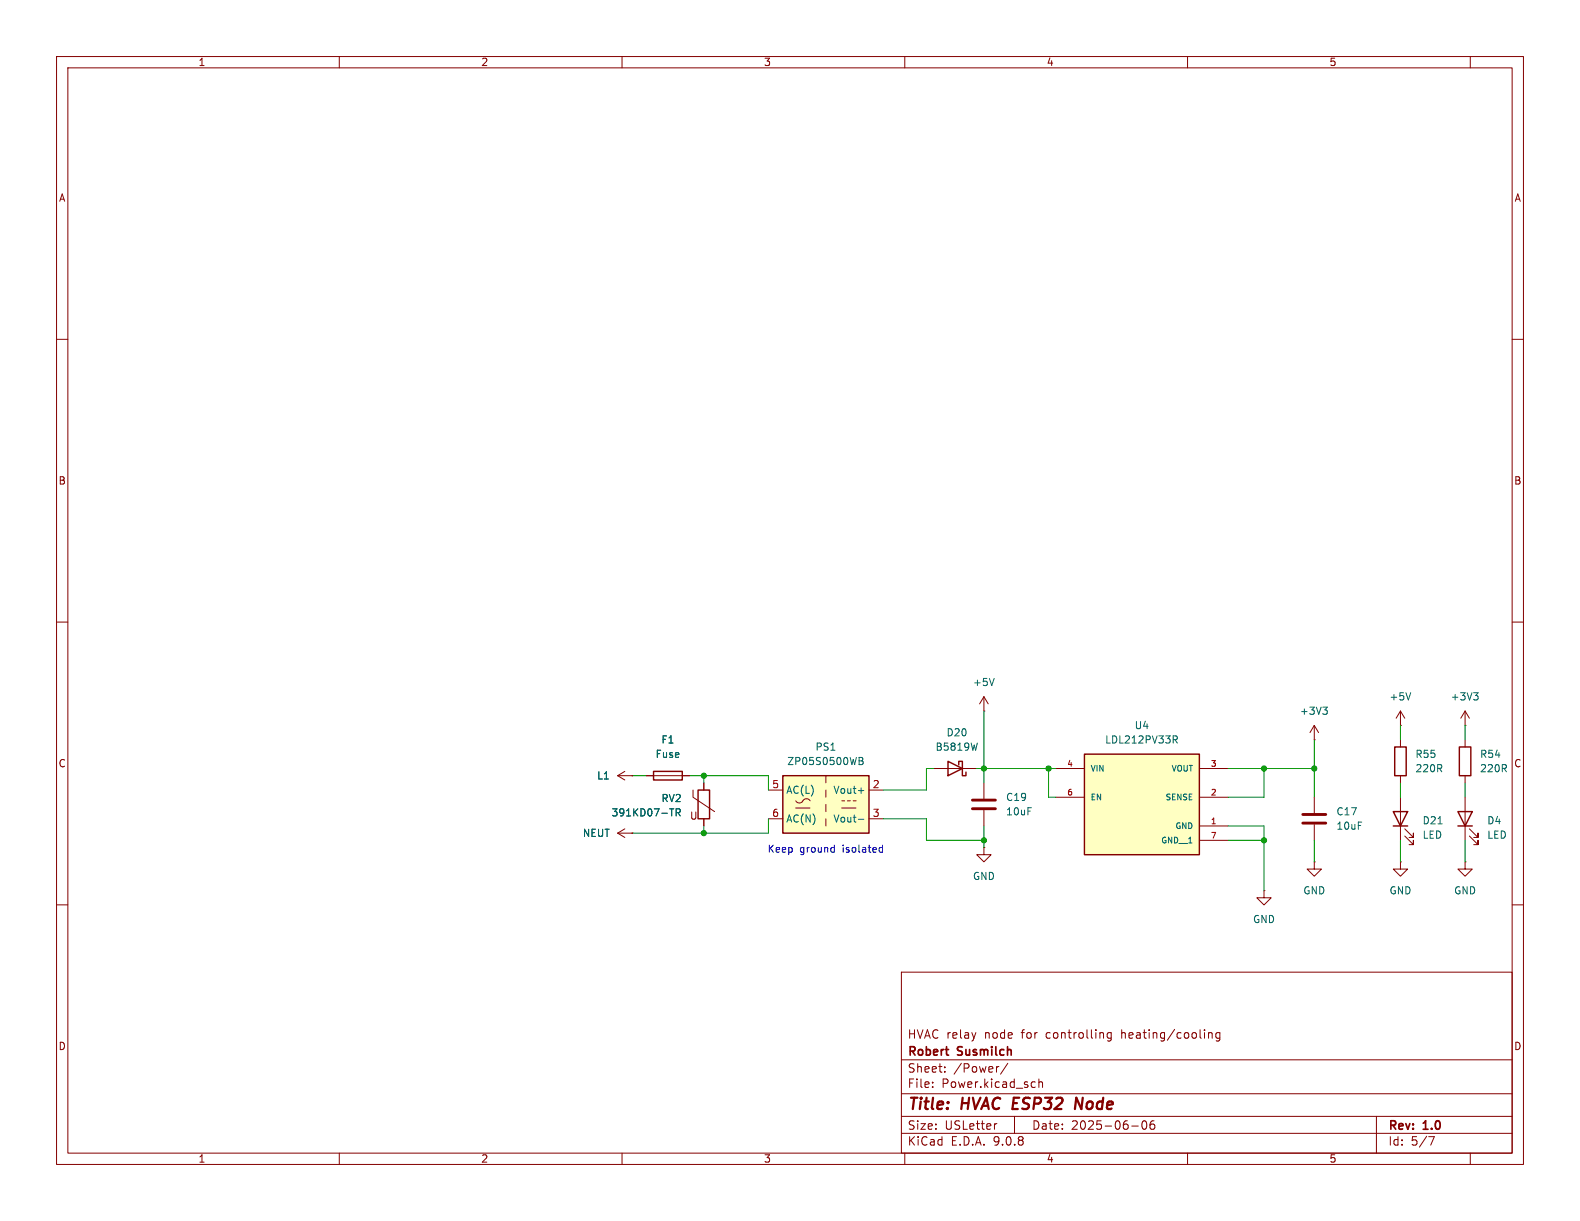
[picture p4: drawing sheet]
(kicad_sch
 (version 20250114)
 (generator "eeschema")
 (generator_version "9.0")
 (paper "USLetter")
 (title_block
  (title "HVAC ESP32 Node")
  (date "2025-06-06")
  (rev "1.0")
  (company "Robert Susmilch")
  (comment 1 "HVAC relay node for controlling heating/cooling"))
 (lib_symbols
  (symbol "Converter_ACDC:TMLM04103" (exclude_from_sim no) (in_bom yes) (on_board yes)
   (property "Reference" "PS" (at 0 6.35 0) (effects (font (size 1.27 1.27))))
   (property "Value" "TMLM04103" (at 0 -6.35 0) (effects (font (size 1.27 1.27))))
   (property "Footprint" "Converter_ACDC:Converter_ACDC_TRACO_TMLM-04_THT" (at 0 -8.89 0) (effects (font (size 1.27 1.27)) (hide yes)))
   (property "Datasheet" "https://www.tracopower.com/products/tmlm.pdf" (at 0 0 0) (effects (font (size 1.27 1.27)) (hide yes)))
   (property "Description" "3.3V 1200mA AC/DC low noise power module" (at 0 0 0) (effects (font (size 1.27 1.27)) (hide yes)))
   (symbol "TMLM04103_0_1"
    (rectangle (start -7.62 5.08) (end 7.62 -5.08) (stroke (width 0.254) (type default)) (fill (type background)))
    (polyline (pts (xy -5.334 -0.635) (xy -2.794 -0.635)) (stroke (width 0) (type default)) (fill (type none)))
    (arc (start -4.064 0.635) (mid -4.699 0.2495) (end -5.334 0.635) (stroke (width 0) (type default)) (fill (type none)))
    (arc (start -4.064 0.635) (mid -3.429 1.0072) (end -2.794 0.635) (stroke (width 0) (type default)) (fill (type none)))
    (polyline (pts (xy 0 5.08) (xy 0 3.81)) (stroke (width 0) (type default)) (fill (type none)))
    (polyline (pts (xy 0 2.54) (xy 0 1.27)) (stroke (width 0) (type default)) (fill (type none)))
    (polyline (pts (xy 0 0) (xy 0 -1.27)) (stroke (width 0) (type default)) (fill (type none)))
    (polyline (pts (xy 0 -2.54) (xy 0 -3.81)) (stroke (width 0) (type default)) (fill (type none)))
    (polyline (pts (xy 2.794 0.635) (xy 3.302 0.635)) (stroke (width 0) (type default)) (fill (type none)))
    (polyline (pts (xy 2.794 -0.635) (xy 5.334 -0.635)) (stroke (width 0) (type default)) (fill (type none)))
    (polyline (pts (xy 3.81 0.635) (xy 4.318 0.635)) (stroke (width 0) (type default)) (fill (type none)))
    (polyline (pts (xy 4.826 0.635) (xy 5.334 0.635)) (stroke (width 0) (type default)) (fill (type none))))
   (symbol "TMLM04103_1_1"
    (pin power_in line (at -10.16 2.54 0) (length 2.54) (name "AC(L)" (effects (font (size 1.27 1.27)))) (number "5" (effects (font (size 1.27 1.27)))))
    (pin power_in line (at -10.16 -2.54 0) (length 2.54) (name "AC(N)" (effects (font (size 1.27 1.27)))) (number "6" (effects (font (size 1.27 1.27)))))
    (pin power_out line (at 10.16 2.54 180) (length 2.54) (name "Vout+" (effects (font (size 1.27 1.27)))) (number "2" (effects (font (size 1.27 1.27)))))
    (pin power_out line (at 10.16 -2.54 180) (length 2.54) (name "Vout-" (effects (font (size 1.27 1.27)))) (number "3" (effects (font (size 1.27 1.27))))))
   (embedded_fonts no))
  (symbol "Device:C"
   (pin_numbers (hide yes))
   (pin_names
    (offset 0.254)) (exclude_from_sim no) (in_bom yes) (on_board yes)
   (property "Reference" "C" (at 0.635 2.54 0) (effects (font (size 1.27 1.27)) (justify left)))
   (property "Value" "C" (at 0.635 -2.54 0) (effects (font (size 1.27 1.27)) (justify left)))
   (property "Footprint" "" (at 0.9652 -3.81 0) (effects (font (size 1.27 1.27)) (hide yes)))
   (property "Datasheet" "~" (at 0 0 0) (effects (font (size 1.27 1.27)) (hide yes)))
   (property "Description" "Unpolarized capacitor" (at 0 0 0) (effects (font (size 1.27 1.27)) (hide yes)))
   (symbol "C_0_1"
    (polyline (pts (xy -2.032 0.762) (xy 2.032 0.762)) (stroke (width 0.508) (type default)) (fill (type none)))
    (polyline (pts (xy -2.032 -0.762) (xy 2.032 -0.762)) (stroke (width 0.508) (type default)) (fill (type none))))
   (symbol "C_1_1"
    (pin passive line (at 0 3.81 270) (length 2.794) (name "~" (effects (font (size 1.27 1.27)))) (number "1" (effects (font (size 1.27 1.27)))))
    (pin passive line (at 0 -3.81 90) (length 2.794) (name "~" (effects (font (size 1.27 1.27)))) (number "2" (effects (font (size 1.27 1.27))))))
   (embedded_fonts no))
  (symbol "Device:D_Schottky"
   (pin_numbers (hide yes))
   (pin_names
    (offset 1.016) (hide yes)) (exclude_from_sim no) (in_bom yes) (on_board yes)
   (property "Reference" "D" (at 0 2.54 0) (effects (font (size 1.27 1.27))))
   (property "Value" "D_Schottky" (at 0 -2.54 0) (effects (font (size 1.27 1.27))))
   (property "Footprint" "" (at 0 0 0) (effects (font (size 1.27 1.27)) (hide yes)))
   (property "Datasheet" "~" (at 0 0 0) (effects (font (size 1.27 1.27)) (hide yes)))
   (property "Description" "Schottky diode" (at 0 0 0) (effects (font (size 1.27 1.27)) (hide yes)))
   (symbol "D_Schottky_0_1"
    (polyline (pts (xy -1.905 0.635) (xy -1.905 1.27) (xy -1.27 1.27) (xy -1.27 -1.27) (xy -0.635 -1.27) (xy -0.635 -0.635)) (stroke (width 0.254) (type default)) (fill (type none)))
    (polyline (pts (xy 1.27 1.27) (xy 1.27 -1.27) (xy -1.27 0) (xy 1.27 1.27)) (stroke (width 0.254) (type default)) (fill (type none)))
    (polyline (pts (xy 1.27 0) (xy -1.27 0)) (stroke (width 0) (type default)) (fill (type none))))
   (symbol "D_Schottky_1_1"
    (pin passive line (at -3.81 0 0) (length 2.54) (name "K" (effects (font (size 1.27 1.27)))) (number "1" (effects (font (size 1.27 1.27)))))
    (pin passive line (at 3.81 0 180) (length 2.54) (name "A" (effects (font (size 1.27 1.27)))) (number "2" (effects (font (size 1.27 1.27))))))
   (embedded_fonts no))
  (symbol "Device:Fuse"
   (pin_numbers (hide yes))
   (pin_names
    (offset 0)) (exclude_from_sim no) (in_bom yes) (on_board yes)
   (property "Reference" "F" (at 2.032 0 90) (effects (font (size 1.27 1.27))))
   (property "Value" "Fuse" (at -1.905 0 90) (effects (font (size 1.27 1.27))))
   (property "Footprint" "" (at -1.778 0 90) (effects (font (size 1.27 1.27)) (hide yes)))
   (property "Datasheet" "~" (at 0 0 0) (effects (font (size 1.27 1.27)) (hide yes)))
   (property "Description" "Fuse" (at 0 0 0) (effects (font (size 1.27 1.27)) (hide yes)))
   (symbol "Fuse_0_1"
    (rectangle (start -0.762 -2.54) (end 0.762 2.54) (stroke (width 0.254) (type default)) (fill (type none)))
    (polyline (pts (xy 0 2.54) (xy 0 -2.54)) (stroke (width 0) (type default)) (fill (type none))))
   (symbol "Fuse_1_1"
    (pin passive line (at 0 3.81 270) (length 1.27) (name "~" (effects (font (size 1.27 1.27)))) (number "1" (effects (font (size 1.27 1.27)))))
    (pin passive line (at 0 -3.81 90) (length 1.27) (name "~" (effects (font (size 1.27 1.27)))) (number "2" (effects (font (size 1.27 1.27))))))
   (embedded_fonts no))
  (symbol "Device:LED"
   (pin_numbers (hide yes))
   (pin_names
    (offset 1.016) (hide yes)) (exclude_from_sim no) (in_bom yes) (on_board yes)
   (property "Reference" "D" (at 0 2.54 0) (effects (font (size 1.27 1.27))))
   (property "Value" "LED" (at 0 -2.54 0) (effects (font (size 1.27 1.27))))
   (property "Footprint" "" (at 0 0 0) (effects (font (size 1.27 1.27)) (hide yes)))
   (property "Datasheet" "~" (at 0 0 0) (effects (font (size 1.27 1.27)) (hide yes)))
   (property "Description" "Light emitting diode" (at 0 0 0) (effects (font (size 1.27 1.27)) (hide yes)))
   (property "Sim.Pins" "1=K 2=A" (at 0 0 0) (effects (font (size 1.27 1.27)) (hide yes)))
   (symbol "LED_0_1"
    (polyline (pts (xy -3.048 -0.762) (xy -4.572 -2.286) (xy -3.81 -2.286) (xy -4.572 -2.286) (xy -4.572 -1.524)) (stroke (width 0) (type default)) (fill (type none)))
    (polyline (pts (xy -1.778 -0.762) (xy -3.302 -2.286) (xy -2.54 -2.286) (xy -3.302 -2.286) (xy -3.302 -1.524)) (stroke (width 0) (type default)) (fill (type none)))
    (polyline (pts (xy -1.27 0) (xy 1.27 0)) (stroke (width 0) (type default)) (fill (type none)))
    (polyline (pts (xy -1.27 -1.27) (xy -1.27 1.27)) (stroke (width 0.254) (type default)) (fill (type none)))
    (polyline (pts (xy 1.27 -1.27) (xy 1.27 1.27) (xy -1.27 0) (xy 1.27 -1.27)) (stroke (width 0.254) (type default)) (fill (type none))))
   (symbol "LED_1_1"
    (pin passive line (at -3.81 0 0) (length 2.54) (name "K" (effects (font (size 1.27 1.27)))) (number "1" (effects (font (size 1.27 1.27)))))
    (pin passive line (at 3.81 0 180) (length 2.54) (name "A" (effects (font (size 1.27 1.27)))) (number "2" (effects (font (size 1.27 1.27))))))
   (embedded_fonts no))
  (symbol "Device:R"
   (pin_numbers (hide yes))
   (pin_names
    (offset 0)) (exclude_from_sim no) (in_bom yes) (on_board yes)
   (property "Reference" "R" (at 2.032 0 90) (effects (font (size 1.27 1.27))))
   (property "Value" "R" (at 0 0 90) (effects (font (size 1.27 1.27))))
   (property "Footprint" "" (at -1.778 0 90) (effects (font (size 1.27 1.27)) (hide yes)))
   (property "Datasheet" "~" (at 0 0 0) (effects (font (size 1.27 1.27)) (hide yes)))
   (property "Description" "Resistor" (at 0 0 0) (effects (font (size 1.27 1.27)) (hide yes)))
   (symbol "R_0_1"
    (rectangle (start -1.016 -2.54) (end 1.016 2.54) (stroke (width 0.254) (type default)) (fill (type none))))
   (symbol "R_1_1"
    (pin passive line (at 0 3.81 270) (length 1.27) (name "~" (effects (font (size 1.27 1.27)))) (number "1" (effects (font (size 1.27 1.27)))))
    (pin passive line (at 0 -3.81 90) (length 1.27) (name "~" (effects (font (size 1.27 1.27)))) (number "2" (effects (font (size 1.27 1.27))))))
   (embedded_fonts no))
  (symbol "Device:Varistor"
   (pin_numbers (hide yes))
   (pin_names
    (offset 0)) (exclude_from_sim no) (in_bom yes) (on_board yes)
   (property "Reference" "RV" (at 3.175 0 90) (effects (font (size 1.27 1.27))))
   (property "Value" "Varistor" (at -3.175 0 90) (effects (font (size 1.27 1.27))))
   (property "Footprint" "" (at -1.778 0 90) (effects (font (size 1.27 1.27)) (hide yes)))
   (property "Datasheet" "~" (at 0 0 0) (effects (font (size 1.27 1.27)) (hide yes)))
   (property "Description" "Voltage dependent resistor" (at 0 0 0) (effects (font (size 1.27 1.27)) (hide yes)))
   (property "Sim.Name" "kicad_builtin_varistor" (at 0 0 0) (effects (font (size 1.27 1.27)) (hide yes)))
   (property "Sim.Device" "SUBCKT" (at 0 0 0) (effects (font (size 1.27 1.27)) (hide yes)))
   (property "Sim.Pins" "1=A 2=B" (at 0 0 0) (effects (font (size 1.27 1.27)) (hide yes)))
   (property "Sim.Params" "threshold=1k" (at 0 0 0) (effects (font (size 1.27 1.27)) (hide yes)))
   (property "Sim.Library" "${KICAD9_SYMBOL_DIR}/Simulation_SPICE.sp" (at 0 0 0) (effects (font (size 1.27 1.27)) (hide yes)))
   (symbol "Varistor_0_0"
    (text "U" (at -1.778 -2.032 0) (effects (font (size 1.27 1.27)))))
   (symbol "Varistor_0_1"
    (polyline (pts (xy -1.905 2.54) (xy -1.905 1.27) (xy 1.905 -1.27)) (stroke (width 0) (type default)) (fill (type none)))
    (rectangle (start -1.016 -2.54) (end 1.016 2.54) (stroke (width 0.254) (type default)) (fill (type none))))
   (symbol "Varistor_1_1"
    (pin passive line (at 0 3.81 270) (length 1.27) (name "~" (effects (font (size 1.27 1.27)))) (number "1" (effects (font (size 1.27 1.27)))))
    (pin passive line (at 0 -3.81 90) (length 1.27) (name "~" (effects (font (size 1.27 1.27)))) (number "2" (effects (font (size 1.27 1.27))))))
   (embedded_fonts no))
  (symbol "Personal:LDL212PV33R"
   (pin_names
    (offset 1.016)) (exclude_from_sim no) (in_bom yes) (on_board yes)
   (property "Reference" "U" (at -10.1639 8.8979 0) (effects (font (size 1.27 1.27)) (justify left bottom)))
   (property "Value" "LDL212PV33R" (at -10.1614 -12.7027 0) (effects (font (size 1.27 1.27)) (justify left bottom)))
   (property "Footprint" "LDL212PV33R:SON50P200X200X80-7N" (at 0 0 0) (effects (font (size 1.27 1.27)) (justify bottom) (hide yes)))
   (property "Datasheet" "" (at 0 0 0) (effects (font (size 1.27 1.27)) (hide yes)))
   (property "Description" "" (at 0 0 0) (effects (font (size 1.27 1.27)) (hide yes)))
   (property "PARTREV" "5" (at 0 0 0) (effects (font (size 1.27 1.27)) (justify bottom) (hide yes)))
   (property "STANDARD" "IPC 7351B" (at 0 0 0) (effects (font (size 1.27 1.27)) (justify bottom) (hide yes)))
   (property "MAXIMUM_PACKAGE_HEIGHT" "0.8 mm" (at 0 0 0) (effects (font (size 1.27 1.27)) (justify bottom) (hide yes)))
   (property "MANUFACTURER" "STMicroelectronics" (at 0 0 0) (effects (font (size 1.27 1.27)) (justify bottom) (hide yes)))
   (symbol "LDL212PV33R_0_0"
    (rectangle (start -10.16 7.62) (end 10.16 -10.16) (stroke (width 0.254) (type default)) (fill (type background)))
    (pin input line (at -15.24 5.08 0) (length 5.08) (name "VIN" (effects (font (size 1.016 1.016)))) (number "4" (effects (font (size 1.016 1.016)))))
    (pin input line (at -15.24 0 0) (length 5.08) (name "EN" (effects (font (size 1.016 1.016)))) (number "6" (effects (font (size 1.016 1.016)))))
    (pin output line (at 15.24 5.08 180) (length 5.08) (name "VOUT" (effects (font (size 1.016 1.016)))) (number "3" (effects (font (size 1.016 1.016)))))
    (pin input line (at 15.24 0 180) (length 5.08) (name "SENSE" (effects (font (size 1.016 1.016)))) (number "2" (effects (font (size 1.016 1.016)))))
    (pin power_in line (at 15.24 -5.08 180) (length 5.08) (name "GND" (effects (font (size 1.016 1.016)))) (number "1" (effects (font (size 1.016 1.016)))))
    (pin power_in line (at 15.24 -7.62 180) (length 5.08) (name "GND__1" (effects (font (size 1.016 1.016)))) (number "7" (effects (font (size 1.016 1.016))))))
   (symbol "LDL212PV33R_1_1"
    (pin no_connect line (at -12.7 -5.08 0) (length 2.54) (hide yes) (name "NC" (effects (font (size 1.27 1.27)))) (number "5" (effects (font (size 1.27 1.27))))))
   (embedded_fonts no))
  (symbol "power:+3V3"
   (power)
   (pin_numbers (hide yes))
   (pin_names
    (offset 0) (hide yes)) (exclude_from_sim no) (in_bom yes) (on_board yes)
   (property "Reference" "#PWR" (at 0 -3.81 0) (effects (font (size 1.27 1.27)) (hide yes)))
   (property "Value" "+3V3" (at 0 3.556 0) (effects (font (size 1.27 1.27))))
   (property "Footprint" "" (at 0 0 0) (effects (font (size 1.27 1.27)) (hide yes)))
   (property "Datasheet" "" (at 0 0 0) (effects (font (size 1.27 1.27)) (hide yes)))
   (property "Description" "Power symbol creates a global label with name \"+3V3\"" (at 0 0 0) (effects (font (size 1.27 1.27)) (hide yes)))
   (symbol "+3V3_0_1"
    (polyline (pts (xy -0.762 1.27) (xy 0 2.54)) (stroke (width 0) (type default)) (fill (type none)))
    (polyline (pts (xy 0 2.54) (xy 0.762 1.27)) (stroke (width 0) (type default)) (fill (type none)))
    (polyline (pts (xy 0 0) (xy 0 2.54)) (stroke (width 0) (type default)) (fill (type none))))
   (symbol "+3V3_1_1"
    (pin power_in line (at 0 0 90) (length 0) (name "~" (effects (font (size 1.27 1.27)))) (number "1" (effects (font (size 1.27 1.27))))))
   (embedded_fonts no))
  (symbol "power:+5V"
   (power)
   (pin_numbers (hide yes))
   (pin_names
    (offset 0) (hide yes)) (exclude_from_sim no) (in_bom yes) (on_board yes)
   (property "Reference" "#PWR" (at 0 -3.81 0) (effects (font (size 1.27 1.27)) (hide yes)))
   (property "Value" "+5V" (at 0 3.556 0) (effects (font (size 1.27 1.27))))
   (property "Footprint" "" (at 0 0 0) (effects (font (size 1.27 1.27)) (hide yes)))
   (property "Datasheet" "" (at 0 0 0) (effects (font (size 1.27 1.27)) (hide yes)))
   (property "Description" "Power symbol creates a global label with name \"+5V\"" (at 0 0 0) (effects (font (size 1.27 1.27)) (hide yes)))
   (symbol "+5V_0_1"
    (polyline (pts (xy -0.762 1.27) (xy 0 2.54)) (stroke (width 0) (type default)) (fill (type none)))
    (polyline (pts (xy 0 2.54) (xy 0.762 1.27)) (stroke (width 0) (type default)) (fill (type none)))
    (polyline (pts (xy 0 0) (xy 0 2.54)) (stroke (width 0) (type default)) (fill (type none))))
   (symbol "+5V_1_1"
    (pin power_in line (at 0 0 90) (length 0) (name "~" (effects (font (size 1.27 1.27)))) (number "1" (effects (font (size 1.27 1.27))))))
   (embedded_fonts no))
  (symbol "power:GND"
   (power)
   (pin_numbers (hide yes))
   (pin_names
    (offset 0) (hide yes)) (exclude_from_sim no) (in_bom yes) (on_board yes)
   (property "Reference" "#PWR" (at 0 -6.35 0) (effects (font (size 1.27 1.27)) (hide yes)))
   (property "Value" "GND" (at 0 -3.81 0) (effects (font (size 1.27 1.27))))
   (property "Footprint" "" (at 0 0 0) (effects (font (size 1.27 1.27)) (hide yes)))
   (property "Datasheet" "" (at 0 0 0) (effects (font (size 1.27 1.27)) (hide yes)))
   (property "Description" "Power symbol creates a global label with name \"GND\" , ground" (at 0 0 0) (effects (font (size 1.27 1.27)) (hide yes)))
   (symbol "GND_0_1"
    (polyline (pts (xy 0 0) (xy 0 -1.27) (xy 1.27 -1.27) (xy 0 -2.54) (xy -1.27 -1.27) (xy 0 -1.27)) (stroke (width 0) (type default)) (fill (type none))))
   (symbol "GND_1_1"
    (pin power_in line (at 0 0 270) (length 0) (name "~" (effects (font (size 1.27 1.27)))) (number "1" (effects (font (size 1.27 1.27))))))
   (embedded_fonts no))
  (symbol "power:LINE"
   (power)
   (pin_numbers (hide yes))
   (pin_names
    (offset 0) (hide yes)) (exclude_from_sim no) (in_bom yes) (on_board yes)
   (property "Reference" "#PWR" (at 0 -3.81 0) (effects (font (size 1.27 1.27)) (hide yes)))
   (property "Value" "LINE" (at 0 3.556 0) (effects (font (size 1.27 1.27))))
   (property "Footprint" "" (at 0 0 0) (effects (font (size 1.27 1.27)) (hide yes)))
   (property "Datasheet" "" (at 0 0 0) (effects (font (size 1.27 1.27)) (hide yes)))
   (property "Description" "Power symbol creates a global label with name \"LINE\"" (at 0 0 0) (effects (font (size 1.27 1.27)) (hide yes)))
   (symbol "LINE_0_1"
    (polyline (pts (xy -0.762 1.27) (xy 0 2.54)) (stroke (width 0) (type default)) (fill (type none)))
    (polyline (pts (xy 0 2.54) (xy 0.762 1.27)) (stroke (width 0) (type default)) (fill (type none)))
    (polyline (pts (xy 0 0) (xy 0 2.54)) (stroke (width 0) (type default)) (fill (type none))))
   (symbol "LINE_1_1"
    (pin power_in line (at 0 0 90) (length 0) (name "~" (effects (font (size 1.27 1.27)))) (number "1" (effects (font (size 1.27 1.27))))))
   (embedded_fonts no))
  (symbol "power:NEUT"
   (power)
   (pin_numbers (hide yes))
   (pin_names
    (offset 0) (hide yes)) (exclude_from_sim no) (in_bom yes) (on_board yes)
   (property "Reference" "#PWR" (at 0 -3.81 0) (effects (font (size 1.27 1.27)) (hide yes)))
   (property "Value" "NEUT" (at 0 3.556 0) (effects (font (size 1.27 1.27))))
   (property "Footprint" "" (at 0 0 0) (effects (font (size 1.27 1.27)) (hide yes)))
   (property "Datasheet" "" (at 0 0 0) (effects (font (size 1.27 1.27)) (hide yes)))
   (property "Description" "Power symbol creates a global label with name \"NEUT\"" (at 0 0 0) (effects (font (size 1.27 1.27)) (hide yes)))
   (symbol "NEUT_0_1"
    (polyline (pts (xy -0.762 1.27) (xy 0 2.54)) (stroke (width 0) (type default)) (fill (type none)))
    (polyline (pts (xy 0 2.54) (xy 0.762 1.27)) (stroke (width 0) (type default)) (fill (type none)))
    (polyline (pts (xy 0 0) (xy 0 2.54)) (stroke (width 0) (type default)) (fill (type none))))
   (symbol "NEUT_1_1"
    (pin power_in line (at 0 0 90) (length 0) (name "~" (effects (font (size 1.27 1.27)))) (number "1" (effects (font (size 1.27 1.27))))))
   (embedded_fonts no)))
 (text "Keep ground isolated"
  (exclude_from_sim no)
  (at 146.05 150.368 0)
  (effects (font (size 1.27 1.27))))
 (junction
  (at 124.46 147.32)
  (diameter 0)
  (color 0 0 0 0))
 (junction
  (at 232.41 135.89)
  (diameter 0)
  (color 0 0 0 0))
 (junction
  (at 124.46 137.16)
  (diameter 0)
  (color 0 0 0 0))
 (junction
  (at 223.52 148.59)
  (diameter 0)
  (color 0 0 0 0))
 (junction
  (at 185.42 135.89)
  (diameter 0)
  (color 0 0 0 0))
 (junction
  (at 223.52 135.89)
  (diameter 0)
  (color 0 0 0 0))
 (junction
  (at 173.99 148.59)
  (diameter 0)
  (color 0 0 0 0))
 (junction
  (at 173.99 135.89)
  (diameter 0)
  (color 0 0 0 0))
 (wire
  (pts (xy 121.92 137.16) (xy 124.46 137.16))
  (stroke (width 0) (type default)))
 (wire
  (pts (xy 232.41 140.97) (xy 232.41 135.89))
  (stroke (width 0) (type default)))
 (wire
  (pts (xy 172.72 135.89) (xy 173.99 135.89))
  (stroke (width 0) (type default)))
 (wire
  (pts (xy 186.69 140.97) (xy 185.42 140.97))
  (stroke (width 0) (type default)))
 (wire
  (pts (xy 217.17 148.59) (xy 223.52 148.59))
  (stroke (width 0) (type default)))
 (wire
  (pts (xy 259.08 138.43) (xy 259.08 140.97))
  (stroke (width 0) (type default)))
 (wire
  (pts (xy 247.65 148.59) (xy 247.65 152.4))
  (stroke (width 0) (type default)))
 (wire
  (pts (xy 223.52 135.89) (xy 223.52 140.97))
  (stroke (width 0) (type default)))
 (wire
  (pts (xy 163.83 144.78) (xy 156.21 144.78))
  (stroke (width 0) (type default)))
 (wire
  (pts (xy 232.41 135.89) (xy 223.52 135.89))
  (stroke (width 0) (type default)))
 (wire
  (pts (xy 173.99 125.73) (xy 173.99 135.89))
  (stroke (width 0) (type default)))
 (wire
  (pts (xy 232.41 130.81) (xy 232.41 135.89))
  (stroke (width 0) (type default)))
 (wire
  (pts (xy 111.76 137.16) (xy 114.3 137.16))
  (stroke (width 0) (type default)))
 (wire
  (pts (xy 124.46 137.16) (xy 124.46 138.43))
  (stroke (width 0) (type default)))
 (wire
  (pts (xy 185.42 135.89) (xy 173.99 135.89))
  (stroke (width 0) (type default)))
 (wire
  (pts (xy 223.52 146.05) (xy 217.17 146.05))
  (stroke (width 0) (type default)))
 (wire
  (pts (xy 247.65 128.27) (xy 247.65 130.81))
  (stroke (width 0) (type default)))
 (wire
  (pts (xy 163.83 148.59) (xy 173.99 148.59))
  (stroke (width 0) (type default)))
 (wire
  (pts (xy 124.46 146.05) (xy 124.46 147.32))
  (stroke (width 0) (type default)))
 (wire
  (pts (xy 163.83 148.59) (xy 163.83 144.78))
  (stroke (width 0) (type default)))
 (wire
  (pts (xy 259.08 148.59) (xy 259.08 152.4))
  (stroke (width 0) (type default)))
 (wire
  (pts (xy 124.46 137.16) (xy 135.89 137.16))
  (stroke (width 0) (type default)))
 (wire
  (pts (xy 232.41 148.59) (xy 232.41 152.4))
  (stroke (width 0) (type default)))
 (wire
  (pts (xy 259.08 128.27) (xy 259.08 130.81))
  (stroke (width 0) (type default)))
 (wire
  (pts (xy 223.52 157.48) (xy 223.52 148.59))
  (stroke (width 0) (type default)))
 (wire
  (pts (xy 217.17 135.89) (xy 223.52 135.89))
  (stroke (width 0) (type default)))
 (wire
  (pts (xy 124.46 147.32) (xy 135.89 147.32))
  (stroke (width 0) (type default)))
 (wire
  (pts (xy 163.83 135.89) (xy 163.83 139.7))
  (stroke (width 0) (type default)))
 (wire
  (pts (xy 185.42 140.97) (xy 185.42 135.89))
  (stroke (width 0) (type default)))
 (wire
  (pts (xy 247.65 138.43) (xy 247.65 140.97))
  (stroke (width 0) (type default)))
 (wire
  (pts (xy 111.76 147.32) (xy 124.46 147.32))
  (stroke (width 0) (type default)))
 (wire
  (pts (xy 163.83 139.7) (xy 156.21 139.7))
  (stroke (width 0) (type default)))
 (wire
  (pts (xy 173.99 146.05) (xy 173.99 148.59))
  (stroke (width 0) (type default)))
 (wire
  (pts (xy 173.99 135.89) (xy 173.99 138.43))
  (stroke (width 0) (type default)))
 (wire
  (pts (xy 217.17 140.97) (xy 223.52 140.97))
  (stroke (width 0) (type default)))
 (wire
  (pts (xy 135.89 147.32) (xy 135.89 144.78))
  (stroke (width 0) (type default)))
 (wire
  (pts (xy 135.89 137.16) (xy 135.89 139.7))
  (stroke (width 0) (type default)))
 (wire
  (pts (xy 173.99 148.59) (xy 173.99 149.86))
  (stroke (width 0) (type default)))
 (wire
  (pts (xy 223.52 148.59) (xy 223.52 146.05))
  (stroke (width 0) (type default)))
 (wire
  (pts (xy 163.83 135.89) (xy 165.1 135.89))
  (stroke (width 0) (type default)))
 (wire
  (pts (xy 186.69 135.89) (xy 185.42 135.89))
  (stroke (width 0) (type default)))
 (symbol
  (lib_id "power:GND")
  (at 223.52 157.48 0)
  (unit 1)
  (exclude_from_sim no)
  (in_bom yes)
  (on_board yes)
  (dnp no)
  (fields_autoplaced yes)
  (property "Reference" "#PWR075" (at 223.52 163.83 0) (effects (font (size 1.27 1.27)) (hide yes)))
  (property "Value" "GND" (at 223.52 162.56 0) (effects (font (size 1.27 1.27))))
  (property "Footprint" "" (at 223.52 157.48 0) (effects (font (size 1.27 1.27)) (hide yes)))
  (property "Datasheet" "" (at 223.52 157.48 0) (effects (font (size 1.27 1.27)) (hide yes)))
  (property "Description" "Power symbol creates a global label with name \"GND\" , ground" (at 223.52 157.48 0) (effects (font (size 1.27 1.27)) (hide yes)))
  (pin "1"))
 (symbol
  (lib_id "Device:LED")
  (at 247.65 144.78 90)
  (unit 1)
  (exclude_from_sim no)
  (in_bom yes)
  (on_board yes)
  (dnp no)
  (fields_autoplaced yes)
  (property "Reference" "D21" (at 251.46 145.0974 90) (effects (font (size 1.27 1.27)) (justify right)))
  (property "Value" "LED" (at 251.46 147.6374 90) (effects (font (size 1.27 1.27)) (justify right)))
  (property "Footprint" "LED_SMD:LED_0603_1608Metric_Pad1.05x0.95mm_HandSolder" (at 247.65 144.78 0) (effects (font (size 1.27 1.27)) (hide yes)))
  (property "Datasheet" "~" (at 247.65 144.78 0) (effects (font (size 1.27 1.27)) (hide yes)))
  (property "Description" "Light emitting diode" (at 247.65 144.78 0) (effects (font (size 1.27 1.27)) (hide yes)))
  (property "Sim.Pins" "1=K 2=A" (at 247.65 144.78 0) (effects (font (size 1.27 1.27)) (hide yes)))
  (pin "1")
  (pin "2"))
 (symbol
  (lib_id "power:GND")
  (at 247.65 152.4 0)
  (unit 1)
  (exclude_from_sim no)
  (in_bom yes)
  (on_board yes)
  (dnp no)
  (fields_autoplaced yes)
  (property "Reference" "#PWR087" (at 247.65 158.75 0) (effects (font (size 1.27 1.27)) (hide yes)))
  (property "Value" "GND" (at 247.65 157.48 0) (effects (font (size 1.27 1.27))))
  (property "Footprint" "" (at 247.65 152.4 0) (effects (font (size 1.27 1.27)) (hide yes)))
  (property "Datasheet" "" (at 247.65 152.4 0) (effects (font (size 1.27 1.27)) (hide yes)))
  (property "Description" "Power symbol creates a global label with name \"GND\" , ground" (at 247.65 152.4 0) (effects (font (size 1.27 1.27)) (hide yes)))
  (pin "1"))
 (symbol
  (lib_id "power:+3V3")
  (at 259.08 128.27 0)
  (unit 1)
  (exclude_from_sim no)
  (in_bom yes)
  (on_board yes)
  (dnp no)
  (fields_autoplaced yes)
  (property "Reference" "#PWR085" (at 259.08 132.08 0) (effects (font (size 1.27 1.27)) (hide yes)))
  (property "Value" "+3V3" (at 259.08 123.19 0) (effects (font (size 1.27 1.27))))
  (property "Footprint" "" (at 259.08 128.27 0) (effects (font (size 1.27 1.27)) (hide yes)))
  (property "Datasheet" "" (at 259.08 128.27 0) (effects (font (size 1.27 1.27)) (hide yes)))
  (property "Description" "Power symbol creates a global label with name \"+3V3\"" (at 259.08 128.27 0) (effects (font (size 1.27 1.27)) (hide yes)))
  (pin "1"))
 (symbol
  (lib_id "Device:D_Schottky")
  (at 168.91 135.89 180)
  (unit 1)
  (exclude_from_sim no)
  (in_bom yes)
  (on_board yes)
  (dnp no)
  (property "Reference" "D20" (at 169.2275 129.54 0) (effects (font (size 1.27 1.27))))
  (property "Value" "B5819W" (at 169.2275 132.08 0) (effects (font (size 1.27 1.27))))
  (property "Footprint" "Diode_SMD:D_SOD-123" (at 168.91 135.89 0) (effects (font (size 1.27 1.27)) (hide yes)))
  (property "Datasheet" "~" (at 168.91 135.89 0) (effects (font (size 1.27 1.27)) (hide yes)))
  (property "Description" "Schottky diode" (at 168.91 135.89 0) (effects (font (size 1.27 1.27)) (hide yes)))
  (pin "1")
  (pin "2"))
 (symbol
  (lib_id "Device:Varistor")
  (at 124.46 142.24 0)
  (unit 1)
  (exclude_from_sim no)
  (in_bom yes)
  (on_board yes)
  (dnp no)
  (fields_autoplaced yes)
  (property "Reference" "RV2" (at 120.65 141.1632 0) (effects (font (size 1.27 1.27)) (justify right)))
  (property "Value" "391KD07-TR" (at 120.65 143.7032 0) (effects (font (size 1.27 1.27)) (justify right)))
  (property "Footprint" "Varistor:RV_Disc_D7mm_W5.4mm_P5mm" (at 122.682 142.24 90) (effects (font (size 1.27 1.27)) (hide yes)))
  (property "Datasheet" "~" (at 124.46 142.24 0) (effects (font (size 1.27 1.27)) (hide yes)))
  (property "Description" "Voltage dependent resistor" (at 124.46 142.24 0) (effects (font (size 1.27 1.27)) (hide yes)))
  (property "Sim.Name" "kicad_builtin_varistor" (at 124.46 142.24 0) (effects (font (size 1.27 1.27)) (hide yes)))
  (property "Sim.Device" "SUBCKT" (at 124.46 142.24 0) (effects (font (size 1.27 1.27)) (hide yes)))
  (property "Sim.Pins" "1=A 2=B" (at 124.46 142.24 0) (effects (font (size 1.27 1.27)) (hide yes)))
  (property "Sim.Params" "threshold=1k" (at 124.46 142.24 0) (effects (font (size 1.27 1.27)) (hide yes)))
  (property "Sim.Library" "${KICAD9_SYMBOL_DIR}/Simulation_SPICE.sp" (at 124.46 142.24 0) (effects (font (size 1.27 1.27)) (hide yes)))
  (pin "1")
  (pin "2"))
 (symbol
  (lib_id "power:GND")
  (at 232.41 152.4 0)
  (unit 1)
  (exclude_from_sim no)
  (in_bom yes)
  (on_board yes)
  (dnp no)
  (fields_autoplaced yes)
  (property "Reference" "#PWR079" (at 232.41 158.75 0) (effects (font (size 1.27 1.27)) (hide yes)))
  (property "Value" "GND" (at 232.41 157.48 0) (effects (font (size 1.27 1.27))))
  (property "Footprint" "" (at 232.41 152.4 0) (effects (font (size 1.27 1.27)) (hide yes)))
  (property "Datasheet" "" (at 232.41 152.4 0) (effects (font (size 1.27 1.27)) (hide yes)))
  (property "Description" "Power symbol creates a global label with name \"GND\" , ground" (at 232.41 152.4 0) (effects (font (size 1.27 1.27)) (hide yes)))
  (pin "1"))
 (symbol
  (lib_id "Device:R")
  (at 259.08 134.62 0)
  (unit 1)
  (exclude_from_sim no)
  (in_bom yes)
  (on_board yes)
  (dnp no)
  (fields_autoplaced yes)
  (property "Reference" "R54" (at 261.62 133.3499 0) (effects (font (size 1.27 1.27)) (justify left)))
  (property "Value" "220R" (at 261.62 135.8899 0) (effects (font (size 1.27 1.27)) (justify left)))
  (property "Footprint" "Resistor_SMD:R_0603_1608Metric_Pad0.98x0.95mm_HandSolder" (at 257.302 134.62 90) (effects (font (size 1.27 1.27)) (hide yes)))
  (property "Datasheet" "~" (at 259.08 134.62 0) (effects (font (size 1.27 1.27)) (hide yes)))
  (property "Description" "Resistor" (at 259.08 134.62 0) (effects (font (size 1.27 1.27)) (hide yes)))
  (pin "1")
  (pin "2"))
 (symbol
  (lib_id "Device:LED")
  (at 259.08 144.78 90)
  (unit 1)
  (exclude_from_sim no)
  (in_bom yes)
  (on_board yes)
  (dnp no)
  (fields_autoplaced yes)
  (property "Reference" "D4" (at 262.89 145.0974 90) (effects (font (size 1.27 1.27)) (justify right)))
  (property "Value" "LED" (at 262.89 147.6374 90) (effects (font (size 1.27 1.27)) (justify right)))
  (property "Footprint" "LED_SMD:LED_0603_1608Metric_Pad1.05x0.95mm_HandSolder" (at 259.08 144.78 0) (effects (font (size 1.27 1.27)) (hide yes)))
  (property "Datasheet" "~" (at 259.08 144.78 0) (effects (font (size 1.27 1.27)) (hide yes)))
  (property "Description" "Light emitting diode" (at 259.08 144.78 0) (effects (font (size 1.27 1.27)) (hide yes)))
  (property "Sim.Pins" "1=K 2=A" (at 259.08 144.78 0) (effects (font (size 1.27 1.27)) (hide yes)))
  (pin "1")
  (pin "2"))
 (symbol
  (lib_id "Personal:LDL212PV33R")
  (at 201.93 140.97 0)
  (unit 1)
  (exclude_from_sim no)
  (in_bom yes)
  (on_board yes)
  (dnp no)
  (fields_autoplaced yes)
  (property "Reference" "U4" (at 201.93 128.27 0) (effects (font (size 1.27 1.27))))
  (property "Value" "LDL212PV33R" (at 201.93 130.81 0) (effects (font (size 1.27 1.27))))
  (property "Footprint" "Personal:SON50P200X200X80-7N" (at 201.93 140.97 0) (effects (font (size 1.27 1.27)) (justify bottom) (hide yes)))
  (property "Datasheet" "file:///C:/Users/rsusmilch/Downloads/ldl212-1.pdf" (at 201.93 140.97 0) (effects (font (size 1.27 1.27)) (hide yes)))
  (property "Description" "High PSRR, low drop linear regulator IC" (at 201.93 140.97 0) (effects (font (size 1.27 1.27)) (hide yes)))
  (property "PARTREV" "5" (at 201.93 140.97 0) (effects (font (size 1.27 1.27)) (justify bottom) (hide yes)))
  (property "STANDARD" "IPC 7351B" (at 201.93 140.97 0) (effects (font (size 1.27 1.27)) (justify bottom) (hide yes)))
  (property "MAXIMUM_PACKAGE_HEIGHT" "0.8 mm" (at 201.93 140.97 0) (effects (font (size 1.27 1.27)) (justify bottom) (hide yes)))
  (property "MANUFACTURER" "STMicroelectronics" (at 201.93 140.97 0) (effects (font (size 1.27 1.27)) (justify bottom) (hide yes)))
  (pin "4")
  (pin "6")
  (pin "2")
  (pin "1")
  (pin "3")
  (pin "7")
  (pin "5"))
 (symbol
  (lib_id "Device:C")
  (at 173.99 142.24 0)
  (unit 1)
  (exclude_from_sim no)
  (in_bom yes)
  (on_board yes)
  (dnp no)
  (fields_autoplaced yes)
  (property "Reference" "C19" (at 177.8 140.9699 0) (effects (font (size 1.27 1.27)) (justify left)))
  (property "Value" "10uF" (at 177.8 143.5099 0) (effects (font (size 1.27 1.27)) (justify left)))
  (property "Footprint" "Capacitor_SMD:C_0805_2012Metric_Pad1.18x1.45mm_HandSolder" (at 174.9552 146.05 0) (effects (font (size 1.27 1.27)) (hide yes)))
  (property "Datasheet" "~" (at 173.99 142.24 0) (effects (font (size 1.27 1.27)) (hide yes)))
  (property "Description" "Unpolarized capacitor" (at 173.99 142.24 0) (effects (font (size 1.27 1.27)) (hide yes)))
  (pin "2")
  (pin "1"))
 (symbol
  (lib_id "power:GND")
  (at 259.08 152.4 0)
  (unit 1)
  (exclude_from_sim no)
  (in_bom yes)
  (on_board yes)
  (dnp no)
  (fields_autoplaced yes)
  (property "Reference" "#PWR088" (at 259.08 158.75 0) (effects (font (size 1.27 1.27)) (hide yes)))
  (property "Value" "GND" (at 259.08 157.48 0) (effects (font (size 1.27 1.27))))
  (property "Footprint" "" (at 259.08 152.4 0) (effects (font (size 1.27 1.27)) (hide yes)))
  (property "Datasheet" "" (at 259.08 152.4 0) (effects (font (size 1.27 1.27)) (hide yes)))
  (property "Description" "Power symbol creates a global label with name \"GND\" , ground" (at 259.08 152.4 0) (effects (font (size 1.27 1.27)) (hide yes)))
  (pin "1"))
 (symbol
  (lib_id "Device:Fuse")
  (at 118.11 137.16 90)
  (unit 1)
  (exclude_from_sim no)
  (in_bom yes)
  (on_board yes)
  (dnp no)
  (fields_autoplaced yes)
  (property "Reference" "F1" (at 118.11 130.81 90) (effects (font (size 1.27 1.27))))
  (property "Value" "Fuse" (at 118.11 133.35 90) (effects (font (size 1.27 1.27))))
  (property "Footprint" "Fuse:Fuseholder_Clip-5x20mm_Littelfuse_111_Lateral_P18.80x5.00mm_D1.17mm_Horizontal" (at 118.11 138.938 90) (effects (font (size 1.27 1.27)) (hide yes)))
  (property "Datasheet" "~" (at 118.11 137.16 0) (effects (font (size 1.27 1.27)) (hide yes)))
  (property "Description" "Fuse" (at 118.11 137.16 0) (effects (font (size 1.27 1.27)) (hide yes)))
  (pin "1")
  (pin "2"))
 (symbol
  (lib_id "power:+5V")
  (at 247.65 128.27 0)
  (unit 1)
  (exclude_from_sim no)
  (in_bom yes)
  (on_board yes)
  (dnp no)
  (fields_autoplaced yes)
  (property "Reference" "#PWR086" (at 247.65 132.08 0) (effects (font (size 1.27 1.27)) (hide yes)))
  (property "Value" "+5V" (at 247.65 123.19 0) (effects (font (size 1.27 1.27))))
  (property "Footprint" "" (at 247.65 128.27 0) (effects (font (size 1.27 1.27)) (hide yes)))
  (property "Datasheet" "" (at 247.65 128.27 0) (effects (font (size 1.27 1.27)) (hide yes)))
  (property "Description" "Power symbol creates a global label with name \"+5V\"" (at 247.65 128.27 0) (effects (font (size 1.27 1.27)) (hide yes)))
  (pin "1"))
 (symbol
  (lib_id "power:GND")
  (at 173.99 149.86 0)
  (unit 1)
  (exclude_from_sim no)
  (in_bom yes)
  (on_board yes)
  (dnp no)
  (fields_autoplaced yes)
  (property "Reference" "#PWR0114" (at 173.99 156.21 0) (effects (font (size 1.27 1.27)) (hide yes)))
  (property "Value" "GND" (at 173.99 154.94 0) (effects (font (size 1.27 1.27))))
  (property "Footprint" "" (at 173.99 149.86 0) (effects (font (size 1.27 1.27)) (hide yes)))
  (property "Datasheet" "" (at 173.99 149.86 0) (effects (font (size 1.27 1.27)) (hide yes)))
  (property "Description" "Power symbol creates a global label with name \"GND\" , ground" (at 173.99 149.86 0) (effects (font (size 1.27 1.27)) (hide yes)))
  (pin "1"))
 (symbol
  (lib_id "Device:C")
  (at 232.41 144.78 0)
  (unit 1)
  (exclude_from_sim no)
  (in_bom yes)
  (on_board yes)
  (dnp no)
  (fields_autoplaced yes)
  (property "Reference" "C17" (at 236.22 143.5099 0) (effects (font (size 1.27 1.27)) (justify left)))
  (property "Value" "10uF" (at 236.22 146.0499 0) (effects (font (size 1.27 1.27)) (justify left)))
  (property "Footprint" "Capacitor_SMD:C_0805_2012Metric_Pad1.18x1.45mm_HandSolder" (at 233.3752 148.59 0) (effects (font (size 1.27 1.27)) (hide yes)))
  (property "Datasheet" "~" (at 232.41 144.78 0) (effects (font (size 1.27 1.27)) (hide yes)))
  (property "Description" "Unpolarized capacitor" (at 232.41 144.78 0) (effects (font (size 1.27 1.27)) (hide yes)))
  (pin "2")
  (pin "1"))
 (symbol
  (lib_id "Converter_ACDC:TMLM04103")
  (at 146.05 142.24 0)
  (unit 1)
  (exclude_from_sim no)
  (in_bom yes)
  (on_board yes)
  (dnp no)
  (fields_autoplaced yes)
  (property "Reference" "PS1" (at 146.05 132.08 0) (effects (font (size 1.27 1.27))))
  (property "Value" "ZP05S0500WB" (at 146.05 134.62 0) (effects (font (size 1.27 1.27))))
  (property "Footprint" "Personal:ZP05S0500WB" (at 146.05 151.13 0) (effects (font (size 1.27 1.27)) (hide yes)))
  (property "Datasheet" "https://www.zettlermagnetics.com/pdfs/ZP05SXX00WB.pdf" (at 146.05 142.24 0) (effects (font (size 1.27 1.27)) (hide yes)))
  (property "Description" "" (at 146.05 142.24 0) (effects (font (size 1.27 1.27)) (hide yes)))
  (pin "5")
  (pin "6")
  (pin "2")
  (pin "3"))
 (symbol
  (lib_id "power:+5V")
  (at 173.99 125.73 0)
  (unit 1)
  (exclude_from_sim no)
  (in_bom yes)
  (on_board yes)
  (dnp no)
  (fields_autoplaced yes)
  (property "Reference" "#PWR0113" (at 173.99 129.54 0) (effects (font (size 1.27 1.27)) (hide yes)))
  (property "Value" "+5V" (at 173.99 120.65 0) (effects (font (size 1.27 1.27))))
  (property "Footprint" "" (at 173.99 125.73 0) (effects (font (size 1.27 1.27)) (hide yes)))
  (property "Datasheet" "" (at 173.99 125.73 0) (effects (font (size 1.27 1.27)) (hide yes)))
  (property "Description" "Power symbol creates a global label with name \"+5V\"" (at 173.99 125.73 0) (effects (font (size 1.27 1.27)) (hide yes)))
  (pin "1"))
 (symbol
  (lib_id "Device:R")
  (at 247.65 134.62 0)
  (unit 1)
  (exclude_from_sim no)
  (in_bom yes)
  (on_board yes)
  (dnp no)
  (fields_autoplaced yes)
  (property "Reference" "R55" (at 250.19 133.3499 0) (effects (font (size 1.27 1.27)) (justify left)))
  (property "Value" "220R" (at 250.19 135.8899 0) (effects (font (size 1.27 1.27)) (justify left)))
  (property "Footprint" "Resistor_SMD:R_0603_1608Metric_Pad0.98x0.95mm_HandSolder" (at 245.872 134.62 90) (effects (font (size 1.27 1.27)) (hide yes)))
  (property "Datasheet" "~" (at 247.65 134.62 0) (effects (font (size 1.27 1.27)) (hide yes)))
  (property "Description" "Resistor" (at 247.65 134.62 0) (effects (font (size 1.27 1.27)) (hide yes)))
  (pin "1")
  (pin "2"))
 (symbol
  (lib_id "power:NEUT")
  (at 111.76 147.32 90)
  (mirror x)
  (unit 1)
  (exclude_from_sim no)
  (in_bom yes)
  (on_board yes)
  (dnp no)
  (fields_autoplaced yes)
  (property "Reference" "#PWR0111" (at 115.57 147.32 0) (effects (font (size 1.27 1.27)) (hide yes)))
  (property "Value" "NEUT" (at 107.95 147.3199 90) (effects (font (size 1.27 1.27)) (justify left)))
  (property "Footprint" "" (at 111.76 147.32 0) (effects (font (size 1.27 1.27)) (hide yes)))
  (property "Datasheet" "" (at 111.76 147.32 0) (effects (font (size 1.27 1.27)) (hide yes)))
  (property "Description" "Power symbol creates a global label with name \"NEUT\"" (at 111.76 147.32 0) (effects (font (size 1.27 1.27)) (hide yes)))
  (pin "1"))
 (symbol
  (lib_id "power:LINE")
  (at 111.76 137.16 90)
  (mirror x)
  (unit 1)
  (exclude_from_sim no)
  (in_bom yes)
  (on_board yes)
  (dnp no)
  (fields_autoplaced yes)
  (property "Reference" "#PWR0108" (at 115.57 137.16 0) (effects (font (size 1.27 1.27)) (hide yes)))
  (property "Value" "L1" (at 107.95 137.1599 90) (effects (font (size 1.27 1.27)) (justify left)))
  (property "Footprint" "" (at 111.76 137.16 0) (effects (font (size 1.27 1.27)) (hide yes)))
  (property "Datasheet" "" (at 111.76 137.16 0) (effects (font (size 1.27 1.27)) (hide yes)))
  (property "Description" "Power symbol creates a global label with name \"LINE\"" (at 111.76 137.16 0) (effects (font (size 1.27 1.27)) (hide yes)))
  (pin "1"))
 (symbol
  (lib_id "power:+3V3")
  (at 232.41 130.81 0)
  (unit 1)
  (exclude_from_sim no)
  (in_bom yes)
  (on_board yes)
  (dnp no)
  (fields_autoplaced yes)
  (property "Reference" "#PWR081" (at 232.41 134.62 0) (effects (font (size 1.27 1.27)) (hide yes)))
  (property "Value" "+3V3" (at 232.41 125.73 0) (effects (font (size 1.27 1.27))))
  (property "Footprint" "" (at 232.41 130.81 0) (effects (font (size 1.27 1.27)) (hide yes)))
  (property "Datasheet" "" (at 232.41 130.81 0) (effects (font (size 1.27 1.27)) (hide yes)))
  (property "Description" "Power symbol creates a global label with name \"+3V3\"" (at 232.41 130.81 0) (effects (font (size 1.27 1.27)) (hide yes)))
  (pin "1")))
